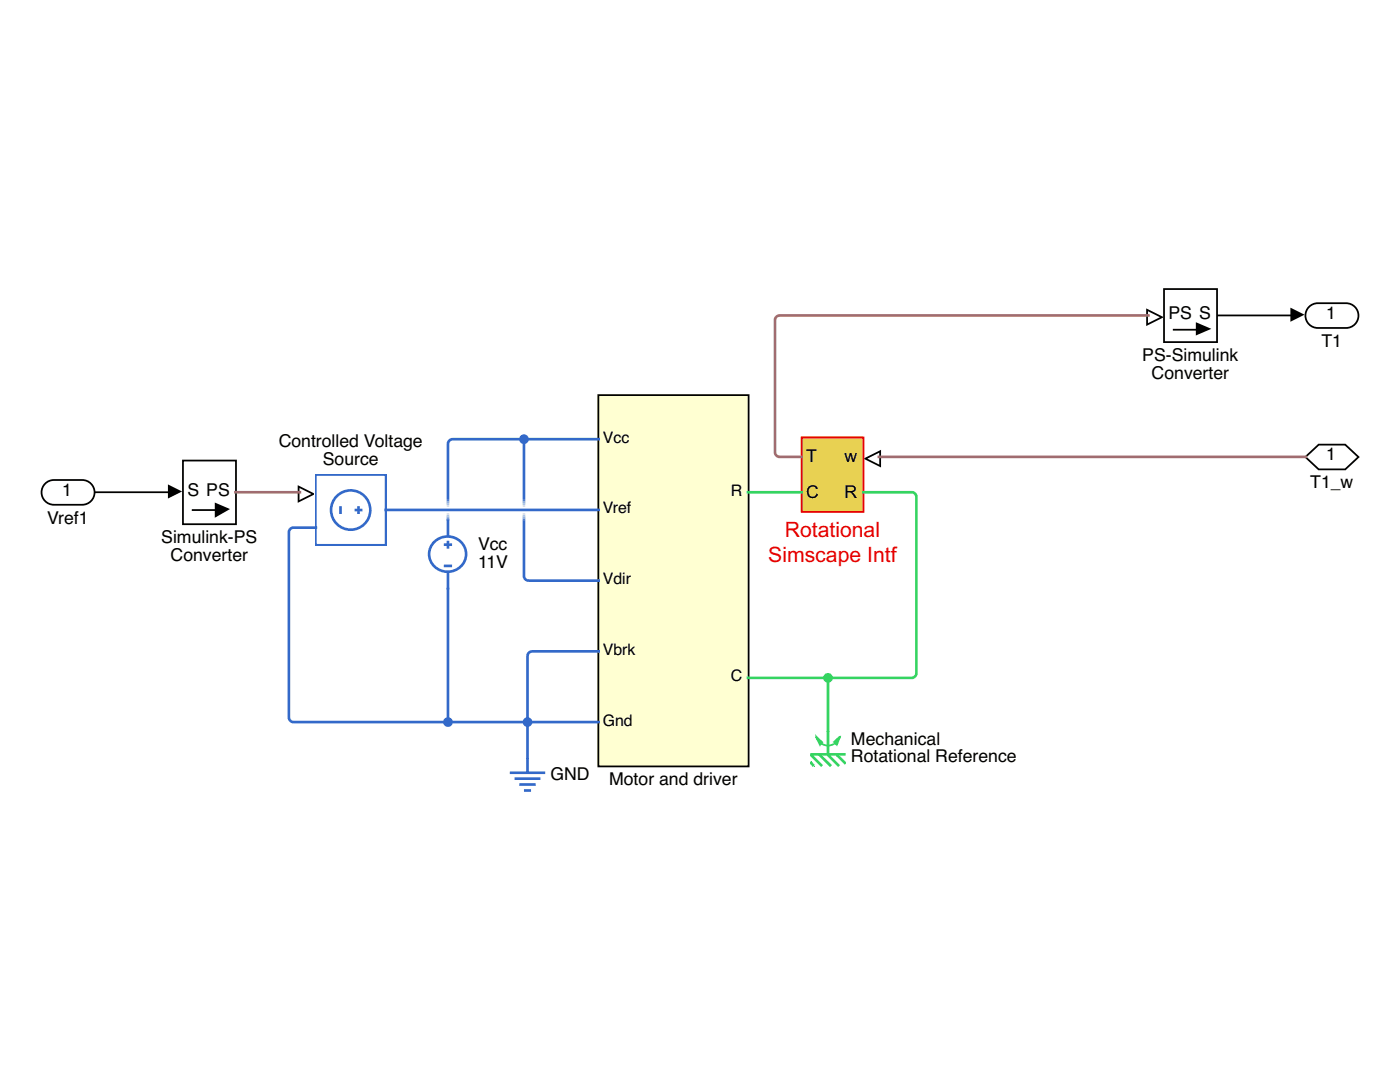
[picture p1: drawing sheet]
<svg xmlns="http://www.w3.org/2000/svg" width="279mm" height="216mm" viewBox="0 0 279 216" stroke-linecap="round" stroke-linejoin="round" font-family="sans-serif">
<path d="M119.2 78.7h30v74.1h-30z" fill="#ffffd2"/>
<path d="M119.4 78.8h30v74.1h-30z" fill="none" stroke="#000" stroke-width=".35"/>
<path d="M84.3 103.4h9.9v14.1h-9.9z" fill="#fff"/>
<path d="M86.7 108.1a3.6 3.6 0 0 1 5.1-.1 3.6 3.6 0 0 1 .1 5.1 3.6 3.6 0 0 1-5.1 .1 3.6 3.6 0 0 1-.1-5.1zM88.6 108.7h1.6M88.6 112.9h1.6M89.4 107.9v1.6" fill="none" stroke="#3369c9" stroke-width=".53"/>
<path d="M84.5 103.5h9.8v14.1h-9.8z" fill="none" stroke="#fff" stroke-width=".53"/>
<g fill="#3369c9" stroke="#3369c9" stroke-width=".53">
<path d="M89.4 103.5v3.5z"/>
<path d="M89.4 114.2v3.4z"/>
</g>
<path d="M101.6 151h7.1v7h-7.1z" fill="#fff"/>
<path d="M101.7 151.1h7.1v7.1h-7.1z" fill="none" stroke="#fff" stroke-width=".53"/>
<path d="M101.7 154.2h7.1M102.7 155.4h5.2M103.6 156.5h3.3M104.6 157.7h1.4" fill="none" stroke="#3369c9" stroke-width=".53"/>
<path d="M105.3 151.1v3.1z" fill="#3369c9" stroke="#3369c9" stroke-width=".53"/>
<path d="M36.3 91.7h10.6v12.7h-10.6z" fill="#fff"/>
<path d="M36.5 91.9h10.6v12.7h-10.6zM38.3 101.8h6" fill="none" stroke="#000" stroke-width=".35"/>
<path d="M43 100.5l2.5 1.1-2.5 1.4z" fill="#000" stroke="#000" stroke-width=".35"/>
<path d="M59.6 97.1l2.9 1.5-2.9 1.5z" fill="#fff"/>
<path d="M59.8 97.4l2.4 1.2-2.4 1.2zM59.4 96.8v3.5l3.5-1.7z" fill="#000"/>
<path d="M62.8 94.5h14.1v14.2h-14.1z" fill="#fff"/>
<g fill="none" stroke="#3369c9" stroke-width=".53">
<path d="M62.9 94.7h14.2v14.1h-14.2zM67.9 101v1.6M70.8 101.8h1.5M71.5 101v1.6"/>
<circle cx="70" cy="101.8" r="3.9"/>
</g>
<path d="M172.7 91.5l3-1.5v3z" fill="#fff"/>
<path d="M173.1 91.5l2.4 1.2v-2.4zM172.3 91.5l3.5-1.7v3.5z" fill="#000"/>
<path d="M159.8 87.1h12.4v14.9h-12.4z" fill="#e8d152"/>
<path d="M160 87.3h12.3v14.8h-12.3z" fill="none" stroke="#e60000" stroke-width=".35"/>
<path d="M161.6 145.7h7v7.1h-7z" fill="#fff"/>
<path d="M161.7 150.5l2.4 2.4M163.5 150.5l2.3 2.4M165.1 150.5l2.4 2.4" fill="none" stroke="#35d461" stroke-width=".53"/>
<g fill="#35d461">
<path d="M162.5 152.8l.1 .1z"/>
<path d="M166.9 150.5v.1z"/>
</g>
<path d="M161.8 152.2l-.1-.1 .7 .8M166.9 150.6l1.9 1.8" fill="none" stroke="#35d461" stroke-width=".53"/>
<path d="M162.9 147a2.45 2.45 0 0 0 2.3 1.8 2.45 2.45 0 0 0 2.4-1.8" fill="none" stroke="#35d461" stroke-width=".35"/>
<path d="M162.9 147l1.2 1.1-.4 .5z" fill="#35d461"/>
<path d="M162.9 147l1.2 1.1-.4 .5z" fill="none" stroke="#35d461" stroke-width=".35"/>
<path d="M166.4 148.1l1.2-1.1-.6 1.6z" fill="#35d461"/>
<path d="M166.4 148.1l1.2-1.1-.6 1.6z" fill="none" stroke="#35d461" stroke-width=".35"/>
<path d="M161.7 150.5h7.1" fill="none" stroke="#35d461" stroke-width=".53"/>
<path d="M165.2 145.8v4.7z" fill="#35d461" stroke="#35d461" stroke-width=".53"/>
<path d="M8.7 96.5a2.46 2.46 0 0 1 1.9-.9h5.6a2.47 2.47 0 0 1 2.5 2.5 2.47 2.47 0 0 1-2.5 2.4h-5.6a2.47 2.47 0 0 1-2.2-1.4 2.47 2.47 0 0 1 .3-2.6z" fill="#fff"/>
<path d="M8.8 96.7a2.46 2.46 0 0 1 2-.9h5.6a2.47 2.47 0 0 1 2.5 2.4 2.47 2.47 0 0 1-2.5 2.5h-5.6a2.47 2.47 0 0 1-2.3-1.4 2.47 2.47 0 0 1 .3-2.6z" fill="none" stroke="#000" stroke-width=".35"/>
<path d="M260.3 91l2.7-2.5h5.3l2.6 2.5-2.6 2.5h-5.3z" fill="#fff"/>
<path d="M260.5 91.2l2.7-2.5h5.3l2.6 2.5-2.6 2.5h-5.3z" fill="none" stroke="#000" stroke-width=".35"/>
<path d="M260.9 61.2a2.46 2.46 0 0 1 1.9-.9h5.7a2.47 2.47 0 0 1 2.4 2.5 2.47 2.47 0 0 1-2.4 2.5h-5.7a2.47 2.47 0 0 1-2.2-1.4 2.47 2.47 0 0 1 .3-2.7z" fill="#fff"/>
<path d="M261.1 61.4a2.46 2.46 0 0 1 1.9-.9h5.6a2.47 2.47 0 0 1 2.5 2.5 2.47 2.47 0 0 1-2.5 2.4h-5.6a2.47 2.47 0 0 1-2.2-1.4 2.47 2.47 0 0 1 .3-2.6z" fill="none" stroke="#000" stroke-width=".35"/>
<path d="M228.9 61.8l3 1.5-3 1.5z" fill="#fff"/>
<path d="M229.1 62.1l2.4 1.2-2.4 1.2zM228.7 61.5v3.6l3.6-1.8z" fill="#000"/>
<path d="M232.1 57.5h10.6v10.6h-10.6z" fill="#fff"/>
<path d="M232.3 57.7h10.6v10.6h-10.6zM234.1 65.8h6" fill="none" stroke="#000" stroke-width=".35"/>
<path d="M238.8 64.6l2.5 1-2.5 1.1z" fill="#000" stroke="#000" stroke-width=".35"/>
<path d="M63.3 105.3h-4.8a.95 .95 0 0 0-.8 .9v37a.95 .95 0 0 0 .8 .9h61.2M89.4 117.3v26.8M119.7 130h-13.5a.95 .95 0 0 0-.9 .9v20.6" fill="none" stroke="#3369c9" stroke-width=".53"/>
<g fill="#3369c9">
<circle cx="105.3" cy="144.1" r=".97"/>
<circle cx="89.4" cy="144.1" r=".97"/>
</g>
<path d="M104.6 87.6h-14.3a.95 .95 0 0 0-.9 .9v11.2M104.6 87.6h15.1M104.6 87.6v12.1M76.7 101.7h43M89.4 103.8v.1M104.6 103.8v11.2a.95 .95 0 0 0 .9 .9h14.2" fill="none" stroke="#3369c9" stroke-width=".53"/>
<path d="M89.4 99.7v.4M104.6 99.7v.4M89.4 103.4v.4M104.6 103.4v.4" fill="none" stroke="#5c87d4" stroke-width=".53"/>
<path d="M89.4 100.1v.3M89.4 103.1v.3M104.6 100.1v.3M104.6 103.1v.3" fill="none" stroke="#85a5df" stroke-width=".53"/>
<path d="M89.4 100.4v.4M89.4 102.7v.4M104.6 100.4v.4M104.6 102.7v.4" fill="none" stroke="#adc3e9" stroke-width=".53"/>
<path d="M89.4 100.8v.3M89.4 102.4v.3M104.6 100.8v.3M104.6 102.4v.3" fill="none" stroke="#d6e1f4" stroke-width=".53"/>
<circle cx="104.6" cy="87.6" r=".97" fill="#3369c9"/>
<path d="M46.7 98.2h13.4" fill="none" stroke="#a06c70" stroke-width=".53"/>
<path d="M149 98.2h11.3M172 98.2h10a.95 .95 0 0 1 .9 .9v35.3a.95 .95 0 0 1-.9 .9h-33M165.2 135.3v10.9" fill="none" stroke="#35d461" stroke-width=".53"/>
<circle cx="165.2" cy="135.3" r=".97" fill="#35d461"/>
<path d="M257.5 61.4l2.8 1.4-2.8 1.4zM33.5 96.7l2.8 1.4-2.8 1.4z" fill="#000"/>
<path d="M242.9 62.9h14.8M18.8 98.2h14.9" fill="none" stroke="#000" stroke-width=".35"/>
<path d="M229.5 62.9h-74a.95 .95 0 0 0-.8 .9v26.5a.95 .95 0 0 0 .8 .9h4.8M175.1 91.2h85.8" fill="none" stroke="#a06c70" stroke-width=".53"/>
<g font-size="4.2" fill="#e60000">
<text x="156.6" y="107.1">Rotational</text>
<text x="153.3" y="112.1">Simscape Intf</text>
</g>
<g font-size="3.5">
<text x="233.2" y="63.6">PS S</text>
<text x="264.7" y="63.6">1</text>
<text x="263.7" y="69.2">T1</text>
<text x="228" y="72">PS-Simulink</text>
<text x="229.8" y="75.5">Converter</text>
<text x="55.6" y="89.3">Controlled Voltage</text>
<text x="64.4" y="92.8">Source</text>
<text x="160.9" y="92.3">T</text>
<text x="168.6" y="92.3">w</text>
<text x="264.7" y="91.9">1</text>
<text x="12.4" y="98.9">1</text>
<text x="37.4" y="98.9">S PS</text>
<text x="160.9" y="99.3">C</text>
<text x="168.6" y="99.3">R</text>
<text x="261.5" y="97.4">T1_w</text>
<text x="9.4" y="104.5">Vref1</text>
<text x="32.2" y="108.3">Simulink-PS</text>
<text x="34" y="111.9">Converter</text>
<text x="95.4" y="109.8">Vcc</text>
<text x="95.4" y="113.3">11V</text>
<text x="169.8" y="148.6">Mechanical</text>
<text x="109.9" y="155.6">GND</text>
<text x="169.8" y="152.1">Rotational Reference</text>
<text x="121.6" y="156.7">Motor and driver</text>
</g>
<g font-size="3.2">
<text x="120.3" y="88.3">Vcc</text>
<text x="145.9" y="98.9">R</text>
<text x="120.3" y="102.4">Vref</text>
<text x="120.3" y="116.5">Vdir</text>
<text x="120.3" y="130.7">Vbrk</text>
<text x="145.9" y="135.9">C</text>
<text x="120.3" y="144.8">Gnd</text>
</g>
</svg>
